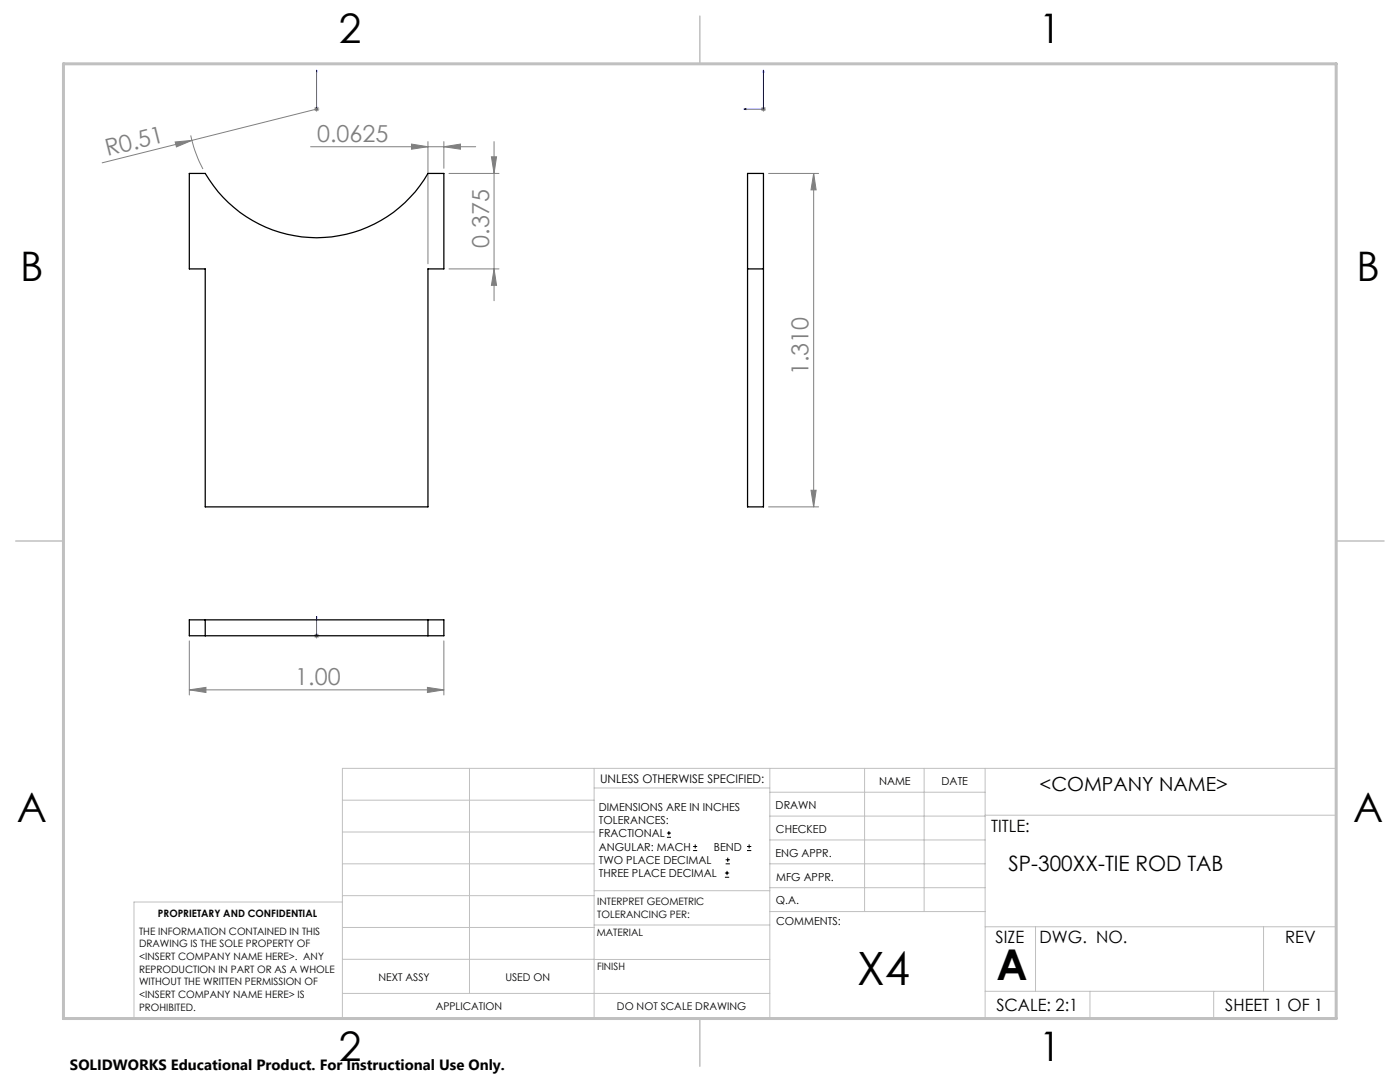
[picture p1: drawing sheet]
<svg xmlns="http://www.w3.org/2000/svg" width="279mm" height="216mm" viewBox="0 0 279 216" stroke-linecap="round" stroke-linejoin="round" font-family="sans-serif">
<g fill="none" stroke="#000" stroke-width=".2">
<path d="M133.1 167.1h.8M133.1 166.2h.8M133.5 165.8v.9M138.3 169.7h.8M138.3 168.9h.8M138.7 168.5v.8M144.7 175h.8M144.7 174.2h.8M144.8 172.4h.9M144.8 171.6h.9M145.1 173.8v.8M145.2 171.1v.9"/>
<path d="M149.1 169.7h.8M149.1 168.9h.8M149.5 168.5v.8"/>
</g>
<path d="M63.2 14v.4v-.4M63.2 14v7.8M152.4 14l.1 .4h-.2zM152.4 14v7.8h-3.9M63.2 21.7v.2zM63.2 21.8h.1M148.5 21.8l.4-.1v.2zM63.2 123v.4v-.4M63.2 126.8v.2zM63.2 126.9h.1M63.2 123v3.9" fill="none" stroke="#00f" stroke-width=".2"/>
<g fill="none" stroke="#808080" stroke-width=".2">
<path d="M35 28.3l3.3-.3-3.1 1.3zM38.1 27a25.1 25.1 0 0 0 2.4 6.7M62 29.3h32.9M62.7 21.8h1M62.8 21.4l.7 .7M63.2 21.8l-42.8 10.7M63.2 21.3v1M63.5 21.4l-.7 .7M82.1 28.8l3.3 .5-3.3 .5zM85.4 28.3v24.3M88.6 29.3l3.3-.5v1zM88.6 28.3v5.3"/>
<path d="M89.6 34.6h10M98.1 31.3h1l-.5 3.3zM98.6 28.3v31.7M151.9 21.8h1M152 21.4l.7 .7M152.4 21.3v1M152.7 21.4l-.7 .7M153.4 34.6h10M162.4 34.6l.5 3.3h-1zM162.4 34.6v66.5M89.6 53.7h10M98.6 53.7l.5 3.2h-1z"/>
<path d="M161.9 97.8h1l-.5 3.3zM153.4 101.1h10M37.8 137.7l3.3-.5v1zM37.8 127.9v10.8M37.8 137.7h50.8M62.7 126.9h1M62.8 126.5l.7 .7M63.2 126.4v1M63.5 126.5l-.7 .7M85.3 137.2l3.3 .5-3.3 .5zM88.6 127.9v10.8"/>
</g>
<g fill="none" stroke="#c0c0c0" stroke-width=".2">
<path d="M68.3 159.7h50.3M93.7 153.3v44.9M118.6 153.3v49.9M118.6 157.2h35M153.6 153.3v49.9M153.6 158.1h43M172.5 153.3v28.6M184.4 153.3v28.6M196.6 153.3v49.9M68.3 180h-41.6v23.2h240v-49.9h-198.4v49.9M68.3 166h50.3M68.3 178.7h50.3"/>
<path d="M68.3 172.4h50.3M118.6 177.7h35M153.6 162.8h43M153.6 177.1h43M153.6 172.4h43M153.6 167.6h43M196.6 162.7h70.1M68.3 198.2h85.3M68.3 191.4l85.3 .1M68.3 185.1h50.3M118.6 184.6h35M153.6 181.9h43"/>
<path d="M196.6 184.9h70.1M196.6 197.8h70.1M206.7 184.9v12.9M217.5 197.8v5.4M242.2 197.8v5.4M252.2 184.9v12.9"/>
</g>
<path d="M139.7 3.2v9.5M3.1 107.9h9.6M266.7 107.9h9.5M139.7 203.2v9.6" fill="none" stroke="#c0c0c0" stroke-width=".3"/>
<path d="M12.7 12.7h254v190.5h-254z" fill="none" stroke="#c0c0c0" stroke-width=".6"/>
<g fill="#00f">
<path d="M63.2 21.7v.2zM63.2 14v.4z"/>
<path d="M148.5 21.8l.4 .1v-.2zM152.4 14l-.1 .4h.2z"/>
<path d="M63.2 123v.4zM63.2 126.8v.2z"/>
</g>
<g fill="#808080">
<path d="M35 28.3l3.3-.3-3.1 1.3z"/>
<path d="M82.1 28.8l3.3 .5-3.3 .5zM88.6 29.3l3.3-.5v1zM37.8 137.7l3.3-.5v1zM85.3 137.2l3.3 .5-3.3 .5z"/>
<path d="M98.1 31.3h1l-.5 3.3zM98.6 53.7l.5 3.2h-1zM162.4 34.6l.5 3.3h-1zM161.9 97.8h1l-.5 3.3z"/>
</g>
<path d="M37.8 34.6h3.2a25.7 25.7 0 0 0 44.4 0h3.2v19.1h-3.2v47.4h-44.4v-47.4h-3.2zM149.2 34.6h3.2v66.5h-3.2zM149.2 53.7h3.2M37.8 123.7h50.8v3.2h-50.8zM41 123.7v3.2M85.4 123.7v3.2" fill="none" stroke="#000" stroke-width=".25"/>
<text font-size="9.2" x="171.1" y="196.6">X4</text>
<text font-size="8.5" x="198.9" y="195.5">A</text>
<g font-size="8.1">
<text x="67.6" y="8.5">2</text>
<text x="207.3" y="8.5">1</text>
<text x="4" y="56.1">B</text>
<text x="270.7" y="56.1">B</text>
<text x="3.3" y="164.1">A</text>
<text x="270" y="164.1">A</text>
<text x="67.6" y="211.7">2</text>
<text x="207.3" y="211.7">1</text>
</g>
<g font-size="4.7" fill="#808080">
<text x="63.3" y="28.2">0.0625</text>
<text x="21.4" y="31.2" transform="rotate(-14 21.4 31.2)">R0.51</text>
<text x="97.6" y="49.4" transform="rotate(-90 97.6 49.4)">0.375</text>
<text x="161.4" y="74.9" transform="rotate(-90 161.4 74.9)">1.310</text>
<text x="58.9" y="136.6">1.00</text>
</g>
<text font-size="4.2" x="201.3" y="173.7">SP-300XX-TIE ROD TAB</text>
<text font-size="3.9" x="207.5" y="157.8">&lt;COMPANY NAME&gt;</text>
<g font-size="3.4">
<text x="197.8" y="166">TITLE:</text>
<text x="198.7" y="188.1">SIZE</text>
<text x="207.5" y="188.1">DWG. NO.</text>
<text x="256.5" y="188.2">REV</text>
<text x="198.8" y="201.7">SCALE: 2:1</text>
<text x="244.5" y="201.7">SHEET 1 OF 1</text>
</g>
<text font-size="3" x="14" y="213.5">SOLIDWORKS Educational Product. For Instructional Use Only.</text>
<text font-size="2.4" x="119.8" y="156.2">UNLESS OTHERWISE SPECIFIED:</text>
<g font-size="2.2">
<text x="119.5" y="161.8">DIMENSIONS ARE IN INCHES</text>
<text x="154.8" y="161.4">DRAWN</text>
<text x="175.4" y="156.6">NAME</text>
<text x="187.9" y="156.7">DATE</text>
<text x="119.5" y="164.4">TOLERANCES:</text>
<text x="119.5" y="167.1">FRACTIONAL</text>
<text x="154.9" y="166.3">CHECKED</text>
<text x="119.5" y="169.7">ANGULAR: MACH</text>
<text x="119.5" y="172.4">TWO PLACE DECIMAL</text>
<text x="142.5" y="169.7">BEND</text>
<text x="154.8" y="170.9">ENG APPR.</text>
<text x="119.5" y="175">THREE PLACE DECIMAL</text>
<text x="154.9" y="175.7">MFG APPR.</text>
<text x="154.9" y="180.4">Q.A.</text>
<text x="154.9" y="184.6">COMMENTS:</text>
</g>
<g font-size="2.1">
<text x="75.5" y="195.7">NEXT ASSY</text>
<text x="100.9" y="195.7">USED ON</text>
<text x="86.9" y="201.5">APPLICATION</text>
<text x="123.1" y="201.6">DO NOT SCALE DRAWING</text>
</g>
<g font-size="2">
<text x="31.5" y="182.9">PROPRIETARY AND CONFIDENTIAL</text>
<text x="119.2" y="180.6">INTERPRET GEOMETRIC</text>
<text x="119.2" y="183.1">TOLERANCING PER:</text>
<text x="27.8" y="186.5">THE INFORMATION CONTAINED IN THIS</text>
<text x="27.8" y="189">DRAWING IS THE SOLE PROPERTY OF</text>
<text x="27.8" y="191.6">&lt;INSERT COMPANY NAME HERE&gt;. ANY</text>
<text x="119.1" y="186.7">MATERIAL</text>
<text x="27.8" y="194.1">REPRODUCTION IN PART OR AS A WHOLE</text>
<text x="27.8" y="196.6">WITHOUT THE WRITTEN PERMISSION OF</text>
<text x="119.1" y="193.5">FINISH</text>
<text x="27.8" y="199.1">&lt;INSERT COMPANY NAME HERE&gt; IS</text>
<text x="27.8" y="201.7">PROHIBITED.</text>
</g>
</svg>
